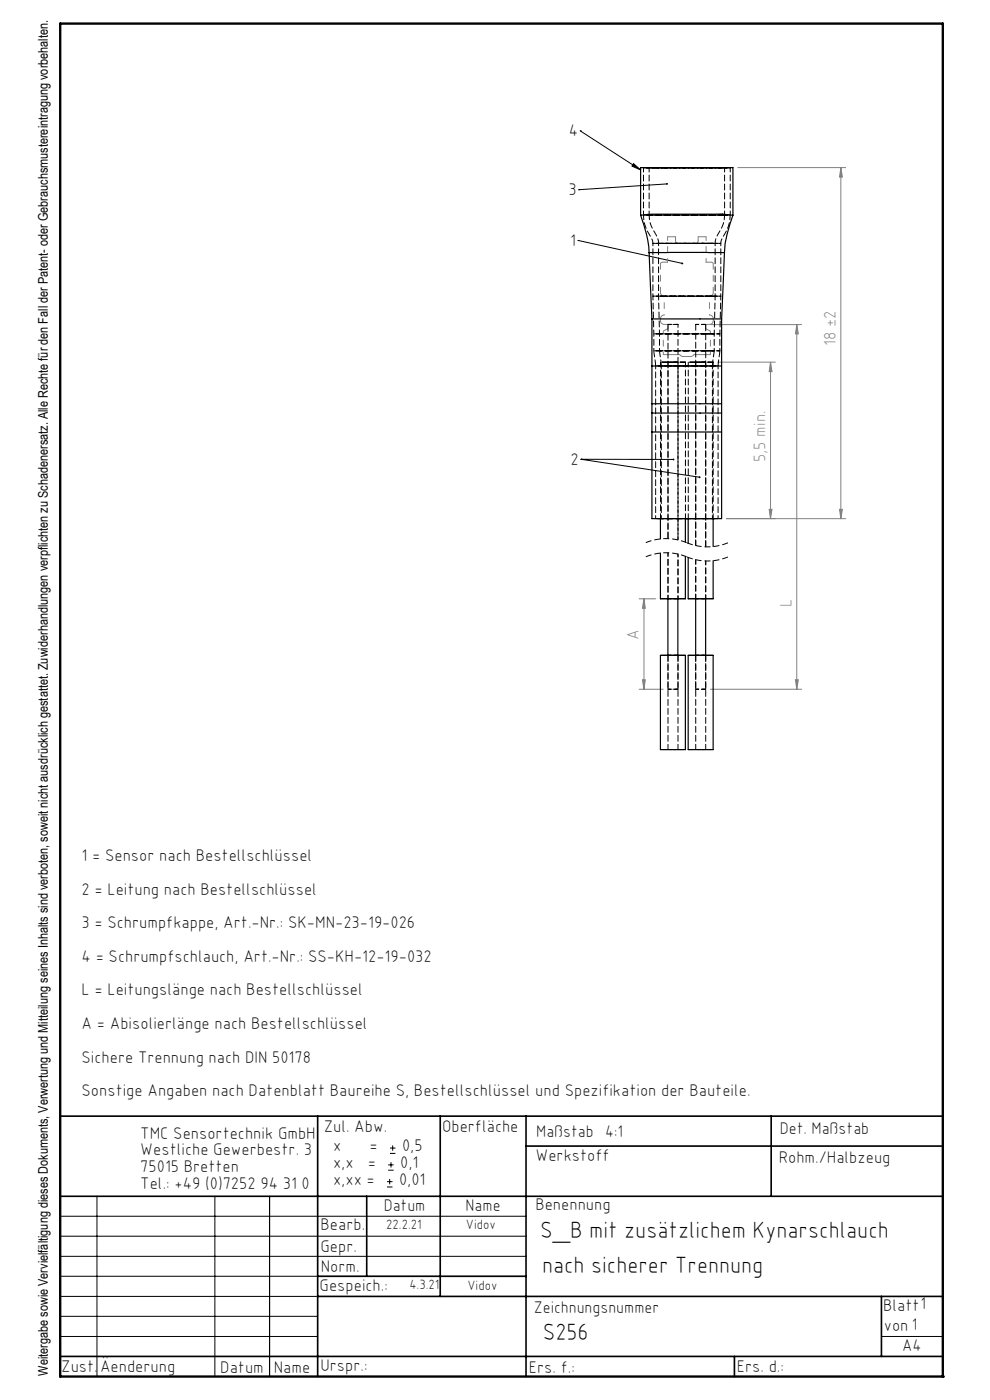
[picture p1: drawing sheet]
<svg xmlns="http://www.w3.org/2000/svg" width="210mm" height="297mm" viewBox="0 0 210 297" stroke-linecap="round" stroke-linejoin="round" font-family="sans-serif">
<g fill="none" stroke="#000" stroke-width=".21">
<path d="M123.1 27.8h.1M123.1 27.8l12.8 8.3M134.4 34.7l1.5 1.4-1.8-.9zM141.5 39l-18.7 1.2M122.6 51h.1M122.6 51l22.1 4.9M122.8 40.2h.1M123.3 97.4h.1M123.3 97.4l19.6 .1M123.3 97.4l25.1 3.8M12.8 236.8v55.2M12.8 258h98.8"/>
<path d="M20.6 253.8v38.2M45.6 253.8v38.2M12.8 270.8h54.6M12.8 266.5h98.8M12.8 262.3h98.8M12.8 279.3h54.6M12.8 275h54.6M12.8 283.5h54.6M187 283.5h13"/>
</g>
<path d="M57.2 253.8v38.2" fill="none" stroke="#000" stroke-width=".25"/>
<g fill="none" stroke="#000" stroke-width=".35">
<path d="M12.8 236.8h187.2M67.4 236.8v55.2M93.4 236.8v38.2M111.6 236.8v55.2M163.6 236.8v17M12.8 253.8h187.2M77.8 253.8v17M111.6 243.1h88.4M67.4 270.8h44.2M67.4 275h132.6M187 275v12.8M12.8 287.8h187.2"/>
<path d="M155.8 287.8v4.2"/>
</g>
<path d="M200 292v-287h-187.2v287h187.4" fill="none" stroke="#000" stroke-width=".5"/>
<path d="M145.7 118.1a11.4 11.4 0 0 0-8.8 0M145.7 115.1a11.4 11.4 0 0 0-8.8 0M154.5 118.1a11.4 11.4 0 0 1-8.8 0M154.5 115.1a11.4 11.4 0 0 1-8.8 0" fill="none" stroke="#000" stroke-width=".21" stroke-dasharray="1.3 .6" stroke-linecap="butt"/>
<g fill="none" stroke="#808080" stroke-width=".21" stroke-dasharray="15.2 1.3 1.3 1.3" stroke-linecap="butt">
<path d="M140.5 55.6l-.3 .1-.1 .3M143.9 51.6l-.4-.1-.2-.4M148.1 51.1l-.2 .4-.4 .1M151.3 56l-.1-.2-.3-.2M140.1 62l.3 .6 .5 .2M140.1 68l.3 .6 .5 .2M140.9 70.1l-.2 .3M140.9 66.8l-.6 .3-.2 .5M144.9 75.6l-.4-.1-.3-.3M146.5 75.6l.4-.1 .3-.3M150.5 68.8l.6-.2 .2-.6M150.5 62.8l.5-.2 .3-.6"/>
<path d="M150.7 70.4l-.1-.2M151.3 67.6l-.3-.6-.5-.2"/>
</g>
<g fill="none" stroke="#808080" stroke-width=".21">
<path d="M156.5 35.6h22.9M178.4 35.6l.3 2h-.6zM178.4 35.6v74.4M150.7 68.9h19.3M152.3 76.8h12.2M163.4 76.8l.4 2h-.6zM163.4 76.8v33.2M169 68.9l.3 1.9h-.6zM169 68.9v77.3M154.1 110h25.3M163.2 108.1h.6l-.4 1.9zM178.1 108.1h.6l-.3 1.9z"/>
<path d="M135.6 127h3.5M136.6 127v19.2M136.6 127l.3 2h-.6zM135.6 146.2h5.1M136.3 144.2h.6l-.3 2zM150.7 146.2h19.3M168.7 144.2h.6l-.3 2z"/>
</g>
<g fill="none" stroke="#808080" stroke-width=".21" stroke-dasharray="15.2 1.3 1.3 1.3">
<path d="M141.6 55.6h-1.1M143.3 51.1v-.9M143.3 50.2h-1.7M147.5 51.6h-3.6M148.1 50.2v.9M149.8 50.2h-1.7M150.9 55.6h-1.1M140.1 67.6v.4M140.7 75.2h3.5M140.9 68.8h.8M141.7 68.8v.9M141.7 69.7l-.8 .4"/>
<path d="M144.9 75.6h1.6M147.2 75.2h3.5M149.7 69.7v-.9M149.7 68.8h.8M150.6 70.2l-.9-.5M151.3 68v-.4"/>
</g>
<path d="M140.7 70.4v4.8M150.7 75.2v-4.8" fill="none" stroke="#808080" stroke-width=".21" stroke-dasharray="15.2 1.3 1.3 1.3" stroke-dashoffset="14.7"/>
<path d="M140.9 62.8v4M150.5 66.8v-4" fill="none" stroke="#808080" stroke-width=".21" stroke-dasharray="15.2 1.3 1.3 1.3" stroke-dashoffset="15.1"/>
<path d="M140.1 56v6M151.3 62v-6" fill="none" stroke="#808080" stroke-width=".21" stroke-dasharray="15.2 1.3 1.3 1.3" stroke-dashoffset="14.1"/>
<path d="M141.6 50.2v5.4M149.8 55.6v-5.4" fill="none" stroke="#808080" stroke-width=".21" stroke-dasharray="15.2 1.3 1.3 1.3" stroke-dashoffset="14.4"/>
<path d="M144.6 55.7a.21 .21 0 0 0 0 .4 .21 .21 0 0 0 .3-.2h-.2h.2l-.1-.2zM142.7 97.3v.2a.19 .19 0 0 0 .2 .2 .19 .19 0 0 0 .2-.2h-.2h.2l-.1-.2zM148.3 101.1h-.1a.19 .19 0 0 0 .1 .3 .19 .19 0 0 0 .3-.1l-.2-.1 .2 .1-.1-.2zM141.4 38.8a.2 .2 0 0 0 0 .4 .19 .19 0 0 0 .3-.2h-.2l.1-.1zM134.4 34.7l1.5 1.4-1.8-.9z" fill="#000"/>
<g fill="#808080">
<path d="M168.7 144.2h.6l-.3 2zM169 68.9l.3 1.9h-.6z"/>
<path d="M136.6 127l.3 2h-.6zM136.3 144.2h.6l-.3 2z"/>
<path d="M163.4 76.8l.4 2h-.6zM163.2 108.1h.6l-.4 1.9z"/>
<path d="M178.4 35.6l.3 2h-.6zM178.1 108.1h.6l-.3 1.9z"/>
</g>
<g fill="none" stroke="#000" stroke-width=".25">
<path d="M135.9 45.6a204.6 204.6 0 0 1 17.4-.2l2.1 .2M137.7 53.6l.6 14.1M137.7 53.6a24 24 0 0 0-1.8-8v-10h19.6v10a26.3 26.3 0 0 0-1.8 8M137.7 53.6h15.9M153.7 53.6l-.6 14.1M138.3 77.6v8.1M138.3 67.7v9.9M138.3 67.7h14.7M138.3 77.6h14.7M153.1 77.6v8.1M153.1 67.7v9.9M138.3 85.7v1.9"/>
<path d="M138.3 87.6v4M138.3 91.6v18.4h14.8v-18.4M138.3 85.7h14.7M138.3 87.6h14.7M138.3 91.6h14.7M153.1 85.7v1.9M153.1 87.6v4M140.1 117.3v9.7h5.3v-9M140.1 110v4.3M145.4 110v5M146 118.3v8.7h5.3v-8M146 110v5.3"/>
<path d="M151.3 110v6M140.1 139h5.3v20h-5.3zM141.7 127v12M143.8 127v12M146 139h5.3v20h-5.3zM147.6 127v12M149.7 127v12"/>
</g>
<g fill="none" stroke="#000" stroke-width=".21" stroke-dasharray="1.3 .6">
<path d="M148.9 51.6h.1M138.7 74.4l.4 3.2M139.9 74.4l.4 3.2M141.7 76.8v37.5M143.8 68.8h.1M145.3 76.8h.1M147.6 68.8v46.9M149.6 68.8h.1M150 74.4h-11.3h14h-2.7M150 70.8h-11.3h14h-2.7M151.1 77.6l.4-3.2M151.2 76.8h.1"/>
<path d="M152.3 77.6l.4-3.2M143.8 146.2h.1M149.6 146.2h.1"/>
</g>
<path d="M143.6 68.8h.2h-2.1h1.9M149.6 74.4h-9.7h11.6h-1.9M149.6 70.8h-9.7h11.6h-1.9M149.7 68.8h-2.1h2M141.7 117.3v9.7M143.6 146.2h.2h-2.1h1.9M149.7 146.2h-2.1h2" fill="none" stroke="#000" stroke-width=".21" stroke-dasharray="1.3 .6" stroke-dashoffset=".5"/>
<path d="M140.1 76.8v33.2M145.4 76.8h-5.3h5.2M146 76.8v33.2M147.6 76.8v38.9M151.3 76.8h-5.3h5.2M145.4 110v-33.2M151.3 110v-33.2M141.7 139v20M147.6 139v20M143.8 159v-20M149.7 159v-20" fill="none" stroke="#000" stroke-width=".21" stroke-dasharray="1.3 .6" stroke-dashoffset=".2"/>
<g fill="none" stroke="#000" stroke-width=".21" stroke-dasharray="1.3 .6" stroke-dashoffset=".4">
<path d="M136.5 35.6v10M137.7 35.6v10M153.7 45.6v-10M154.9 45.6v-10M138.5 62.8l.2 8M139.7 62.8l.2 8M143.8 76.8h-2.1h2.1M149.6 76.8h-2h2M151.5 70.8l.2-8M152.7 70.8l.2-8M143.8 127h-2.1h2.1M143.8 139h-2.1h2.1"/>
<path d="M149.6 127h-2h2M149.6 139h-2h2M149.7 127v-8M143.8 159h-2.1h2.1M149.6 159h-2h2"/>
</g>
<path d="M138.7 70.8v3.6M139.9 70.8v3.6M147.8 77.6h4.5h-13.2h8.7M151.5 74.4v-3.6M152.7 74.4v-3.6M143.6 110h-4.5h13.2h-8.7M143.8 127v-9.5" fill="none" stroke="#000" stroke-width=".21" stroke-dasharray="1.3 .6" stroke-dashoffset=".7"/>
<path d="M153.3 35.6h1.6h-18.4h16.8M136.5 45.6a8.8 8.8 0 0 0 1.8 5.1l.2 .9M137.7 45.6a6.9 6.9 0 0 0 1.5 4.3l.3 .7 .2 1M151.7 51.6a8.6 8.6 0 0 1 1.5-3.6l.4-1.4 .1-1M152.9 51.6l.1-.7 .9-1.6a7.1 7.1 0 0 0 1-3.7M153.4 45.6h-16.9h18.4h-1.5M144.9 77.6h6.2h-10.8h4.6M146.4 110h-6.1h10.8h-4.7M147.6 118.7v8.3" fill="none" stroke="#000" stroke-width=".21" stroke-dasharray="1.3 .6" stroke-dashoffset=".3"/>
<g fill="none" stroke="#000" stroke-width=".21" stroke-dasharray="1.3 .6" stroke-dashoffset="-.1">
<path d="M141 35.6h12.7h-16h3.3M153.5 45.6h-15.8h16h-.2M143.8 114.5v-37.7M149.7 116v-47.2M140.1 127h5.3M140.1 139h5.3M141.7 139v7.2M146 127h5.3M146 139h5.3M147.6 139v7.2M140.1 159h5.3M143.8 146.2v-7.2"/>
<path d="M146 159h5.3M149.7 146.2v-7.2"/>
</g>
<path d="M151.4 51.6h-12.9h14.4h-1.5M139.1 77.6v32.4M140.3 77.6v32.4M151.4 62.8h-12.9h14.4h-1.5M143.8 114.5v-45.7M151.1 110v-32.4M152.3 110v-32.4" fill="none" stroke="#000" stroke-width=".21" stroke-dasharray="1.3 .6" stroke-dashoffset=".6"/>
<path d="M141.7 68.8v45.5" fill="none" stroke="#000" stroke-width=".21" stroke-dasharray="1.3 .6" stroke-dashoffset="-.2"/>
<path d="M150.1 51.6h-10.4h12h-1.6M150.7 62.8h-11h12h-1M149.7 116v-39.2" fill="none" stroke="#000" stroke-width=".21" stroke-dasharray="1.3 .6" stroke-dashoffset=".1"/>
<path d="M138.5 51.6v11.2M139.7 51.6v11.2M151.7 62.8v-11.2M152.9 62.8v-11.2" fill="none" stroke="#000" stroke-width=".21" stroke-dasharray="1.3 .6" stroke-dashoffset=".8"/>
<path d="M82.1 251.8h1.2M82.1 250.7h1.2M82.3 248.2h1.2M82.3 247.1h1.2M82.7 250.1v1.1M82.7 244.7h1.2M82.7 243.6h1.2M82.9 246.6v1.1M83.3 243v1.1" fill="none" stroke="#000" stroke-width=".21"/>
<g font-size="5">
<text x="114.6" y="262.6">S_B mit zusätzlichem Kynarschlauch</text>
<text x="115" y="270.1">nach sicherer Trennung</text>
<text x="115.1" y="284.4">S256</text>
</g>
<g font-size="3.6">
<text x="120.7" y="28.9">4</text>
<text x="120.6" y="41.4">3</text>
<text x="120.9" y="52.2">1</text>
<text x="121.1" y="98.6">2</text>
<text x="17.3" y="182.6">1 = Sensor nach Bestellschlüssel</text>
<text x="17.3" y="189.8">2 = Leitung nach Bestellschlüssel</text>
<text x="17.3" y="196.9">3 = Schrumpfkappe, Art.-Nr.: SK-MN-23-19-026</text>
<text x="17.3" y="204">4 = Schrumpfschlauch, Art.-Nr.: SS-KH-12-19-032</text>
<text x="17.3" y="211.2">L = Leitungslänge nach Bestellschlüssel</text>
<text x="17.3" y="218.3">A = Abisolierlänge nach Bestellschlüssel</text>
<text x="17.3" y="225.5">Sichere Trennung nach DIN 50178</text>
<text x="17.3" y="232.6">Sonstige Angaben nach Datenblatt Baureihe S, Bestellschlüssel und Spezifikation der Bauteile.</text>
<text x="29.8" y="241.6">TMC Sensortechnik GmbH</text>
<text x="29.8" y="245.1">Westliche Gewerbestr. 3</text>
<text x="68.7" y="240">Zul. Abw.</text>
<text x="70.7" y="244.2">x</text>
<text x="78.4" y="244.2">=</text>
<text x="85.3" y="244.2">0,5</text>
<text x="93.8" y="240.2">Oberfläche</text>
<text x="113.7" y="241.3">Maßstab 4:1</text>
<text x="165.4" y="240.7">Det. Maßstab</text>
<text x="29.8" y="248.7">75015 Bretten</text>
<text x="70.7" y="247.8">x,x</text>
<text x="70.7" y="251.4">x,xx =</text>
<text x="78" y="247.8">=</text>
<text x="84.7" y="251.4">0,01</text>
<text x="84.9" y="247.8">0,1</text>
<text x="113.6" y="246.4">Werkstoff</text>
<text x="165.2" y="246.7">Rohm./Halbzeug</text>
<text x="29.8" y="252.3">Tel.: +49 (0)7252 94 31 0</text>
<text x="81.4" y="257">Datum</text>
<text x="98.8" y="257">Name</text>
<text x="113.6" y="256.8">Benennung</text>
<text x="68" y="260.9">Bearb.</text>
<text x="68" y="265.6">Gepr.</text>
<text x="68.1" y="269.7">Norm.</text>
<text x="67.8" y="273.8">Gespeich.:</text>
<text x="113.2" y="278.6">Zeichnungsnummer</text>
<text x="187.3" y="278">Blatt1</text>
<text x="187.5" y="282.4">von 1</text>
<text x="191.4" y="286.7">A4</text>
<text x="13" y="291.1">Zust.</text>
<text x="21.2" y="291">Äenderung</text>
<text x="46.7" y="291.3">Datum</text>
<text x="58.1" y="291.3">Name</text>
<text x="68" y="290.9">Urspr.:</text>
<text x="112.2" y="291.3">Ers. f.:</text>
<text x="156.3" y="291">Ers. d.:</text>
</g>
<g font-size="3.6" fill="#808080">
<text x="177.3" y="73.3" transform="rotate(-90 177.3 73.3)">18 ±2</text>
<text x="162.4" y="98" transform="rotate(-90 162.4 98)">5,5 min.</text>
<text x="168" y="128.8" transform="rotate(-90 168 128.8)">L</text>
<text x="135.5" y="135.8" transform="rotate(-90 135.5 135.8)">A</text>
</g>
<g font-size="2.9">
<text x="81.9" y="260.8">22.2.21</text>
<text x="98.8" y="260.7">Vidov</text>
<text x="86.8" y="273.5">4.3.21</text>
<text x="99.2" y="273.7">Vidov</text>
</g>
<text font-size="2.8" x="10.2" y="291.8" transform="rotate(-90 10.2 291.8)">Weitergabe sowie Vervielfältigung dieses Dokuments, Verwertung und Mitteilung seines Inhalts sind verboten, soweit nicht ausdrücklich gestattet. Zuwiderhandlungen verpflichten zu Schadenersatz. Alle Rechte für den Fall der Patent- oder Gebrauchsmustereintragung vorbehalten.</text>
</svg>
